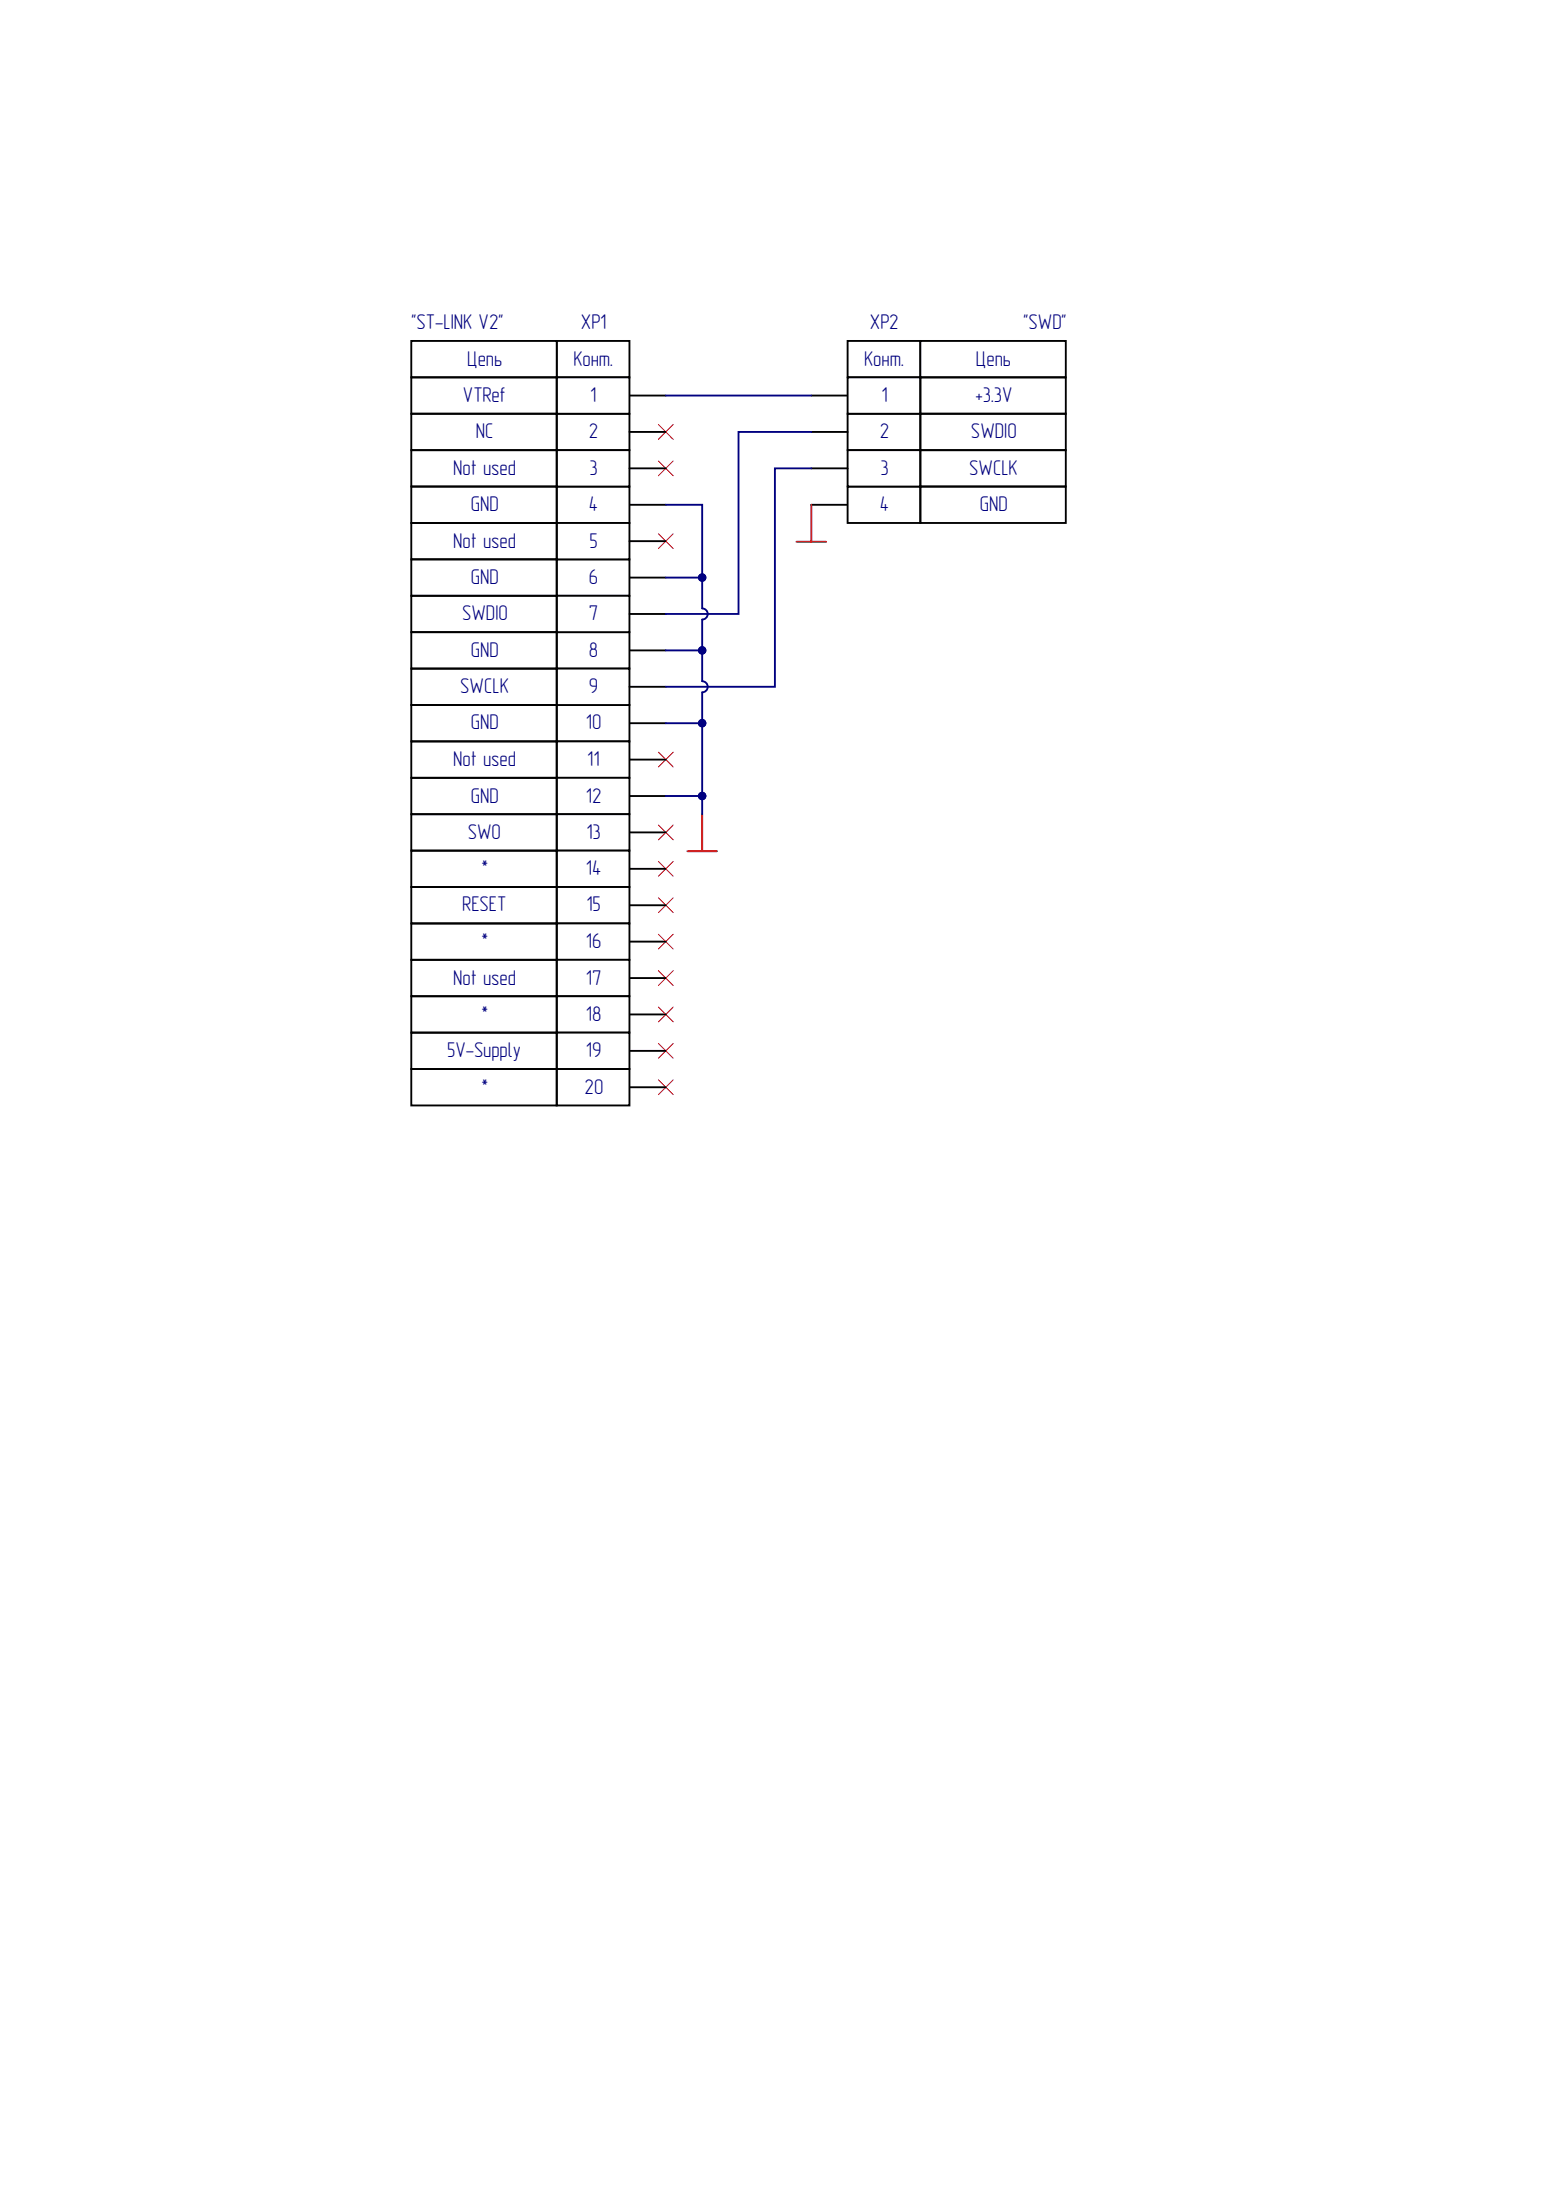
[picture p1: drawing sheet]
<svg xmlns="http://www.w3.org/2000/svg" width="210mm" height="297mm" viewBox="0 0 210 297" stroke-linecap="round" stroke-linejoin="round" font-family="sans-serif">
<path d="M92.8 114.9h4M94.8 109.9v5" fill="none" stroke="#800000" stroke-width=".25"/>
<path d="M114.4 55.9h9.8v4.9h-9.8z" fill-rule="evenodd" fill="#fff"/>
<path d="M109.5 58.3h4.9M109.5 53.4h4.9M114.4 55.9h9.8v4.9h-9.8z" fill="none" stroke="#000" stroke-width=".25"/>
<path d="M114.4 46h9.8v5h-9.8z" fill-rule="evenodd" fill="#fff"/>
<path d="M114.4 46h9.8v5h-9.8z" fill="none" stroke="#000" stroke-width=".25"/>
<path d="M114.4 51h9.8v4.9h-9.8z" fill-rule="evenodd" fill="#fff"/>
<path d="M114.4 51h9.8v4.9h-9.8z" fill="none" stroke="#000" stroke-width=".25"/>
<path d="M124.2 46h19.7v5h-19.7z" fill-rule="evenodd" fill="#fff"/>
<path d="M124.2 46h19.7v5h-19.7zM124.2 55.9h19.7v4.9h-19.7zM124.2 51h19.7v4.9h-19.7zM109.5 68.2h4.9" fill="none" stroke="#000" stroke-width=".25"/>
<path d="M114.4 65.7h9.8v4.9h-9.8z" fill-rule="evenodd" fill="#fff"/>
<path d="M114.4 65.7h9.8v4.9h-9.8z" fill="none" stroke="#000" stroke-width=".25"/>
<path d="M114.4 60.8h9.8v4.9h-9.8z" fill-rule="evenodd" fill="#fff"/>
<path d="M109.5 63.2h4.9M114.4 60.8h9.8v4.9h-9.8zM124.2 65.7h19.7v4.9h-19.7zM124.2 60.8h19.7v4.9h-19.7z" fill="none" stroke="#000" stroke-width=".25"/>
<path d="M107.5 73.1h4M109.5 68.2v4.9" fill="none" stroke="#800000" stroke-width=".25"/>
<g fill="none" stroke="#f00" stroke-width=".13">
<path d="M88.9 57.3l2 2M90.9 57.3l-2 2M88.9 62.2l2 2M88.9 72.1l2 2M90.9 62.2l-2 2M90.9 72.1l-2 2M88.9 101.6l2 2M88.9 111.4l2 2M88.9 116.3l2 2M90.9 101.6l-2 2M90.9 111.4l-2 2M90.9 116.3l-2 2"/>
<path d="M88.9 121.2l2 2M88.9 126.1l2 2M88.9 131.1l2 2M88.9 136l2 2M90.9 121.2l-2 2M90.9 126.1l-2 2M90.9 131.1l-2 2M90.9 136l-2 2M88.9 140.9l2 2M88.9 145.8l2 2M90.9 140.9l-2 2M90.9 145.8l-2 2"/>
</g>
<path d="M75.2 55.9h9.8v4.9h-9.8z" fill-rule="evenodd" fill="#fff"/>
<path d="M75.2 55.9h9.8v4.9h-9.8zM85 58.3h4.9M85 53.4h4.9" fill="none" stroke="#000" stroke-width=".25"/>
<path d="M75.2 46h9.8v5h-9.8z" fill-rule="evenodd" fill="#fff"/>
<path d="M75.2 46h9.8v5h-9.8z" fill="none" stroke="#000" stroke-width=".25"/>
<path d="M75.2 51h9.8v4.9h-9.8z" fill-rule="evenodd" fill="#fff"/>
<path d="M75.2 51h9.8v4.9h-9.8z" fill="none" stroke="#000" stroke-width=".25"/>
<path d="M55.5 46h19.7v5h-19.7z" fill-rule="evenodd" fill="#fff"/>
<path d="M55.5 46h19.7v5h-19.7zM55.5 55.9h19.7v4.9h-19.7zM55.5 51h19.7v4.9h-19.7zM85 68.2h4.9" fill="none" stroke="#000" stroke-width=".25"/>
<path d="M75.2 65.7h9.8v4.9h-9.8z" fill-rule="evenodd" fill="#fff"/>
<path d="M75.2 65.7h9.8v4.9h-9.8z" fill="none" stroke="#000" stroke-width=".25"/>
<path d="M75.2 60.8h9.8v4.9h-9.8z" fill-rule="evenodd" fill="#fff"/>
<path d="M75.2 60.8h9.8v4.9h-9.8zM85 63.2h4.9M85 78h4.9" fill="none" stroke="#000" stroke-width=".25"/>
<path d="M75.2 75.5h9.8v4.9h-9.8z" fill-rule="evenodd" fill="#fff"/>
<path d="M75.2 75.5h9.8v4.9h-9.8z" fill="none" stroke="#000" stroke-width=".25"/>
<path d="M75.2 70.6h9.8v4.9h-9.8z" fill-rule="evenodd" fill="#fff"/>
<path d="M75.2 70.6h9.8v4.9h-9.8zM85 73.1h4.9M85 87.8h4.9" fill="none" stroke="#000" stroke-width=".25"/>
<path d="M75.2 85.4h9.8v4.9h-9.8z" fill-rule="evenodd" fill="#fff"/>
<path d="M75.2 85.4h9.8v4.9h-9.8z" fill="none" stroke="#000" stroke-width=".25"/>
<path d="M75.2 80.4h9.8v5h-9.8z" fill-rule="evenodd" fill="#fff"/>
<path d="M75.2 80.4h9.8v5h-9.8zM85 82.9h4.9M85 97.6h4.9" fill="none" stroke="#000" stroke-width=".25"/>
<path d="M75.2 95.2h9.8v4.9h-9.8z" fill-rule="evenodd" fill="#fff"/>
<path d="M75.2 95.2h9.8v4.9h-9.8z" fill="none" stroke="#000" stroke-width=".25"/>
<path d="M75.2 90.3h9.8v4.9h-9.8z" fill-rule="evenodd" fill="#fff"/>
<g fill="none" stroke="#000" stroke-width=".25">
<path d="M55.5 65.7h19.7v4.9h-19.7zM55.5 60.8h19.7v4.9h-19.7zM55.5 75.5h19.7v4.9h-19.7zM55.5 70.6h19.7v4.9h-19.7zM55.5 85.4h19.7v4.9h-19.7zM55.5 80.4h19.7v5h-19.7zM55.5 95.2h19.7v4.9h-19.7zM55.5 90.3h19.7v4.9h-19.7zM75.2 90.3h9.8v4.9h-9.8zM85 92.7h4.9M85 102.6h4.9M85 107.5h4.9"/>
<path d="M85 112.4h4.9M85 117.3h4.9M85 122.2h4.9M85 127.1h4.9M85 132.1h4.9M85 137h4.9M85 141.9h4.9M85 146.8h4.9"/>
</g>
<path d="M75.2 100.1h9.8v4.9h-9.8z" fill-rule="evenodd" fill="#fff"/>
<path d="M75.2 100.1h9.8v4.9h-9.8z" fill="none" stroke="#000" stroke-width=".25"/>
<path d="M75.2 105h9.8v4.9h-9.8z" fill-rule="evenodd" fill="#fff"/>
<path d="M75.2 105h9.8v4.9h-9.8z" fill="none" stroke="#000" stroke-width=".25"/>
<path d="M75.2 109.9h9.8v5h-9.8z" fill-rule="evenodd" fill="#fff"/>
<path d="M75.2 109.9h9.8v5h-9.8z" fill="none" stroke="#000" stroke-width=".25"/>
<path d="M75.2 114.9h9.8v4.9h-9.8z" fill-rule="evenodd" fill="#fff"/>
<path d="M75.2 114.9h9.8v4.9h-9.8z" fill="none" stroke="#000" stroke-width=".25"/>
<path d="M75.2 119.8h9.8v4.9h-9.8z" fill-rule="evenodd" fill="#fff"/>
<path d="M75.2 119.8h9.8v4.9h-9.8z" fill="none" stroke="#000" stroke-width=".25"/>
<path d="M75.2 124.7h9.8v4.9h-9.8z" fill-rule="evenodd" fill="#fff"/>
<path d="M75.2 124.7h9.8v4.9h-9.8z" fill="none" stroke="#000" stroke-width=".25"/>
<path d="M75.2 129.6h9.8v4.9h-9.8z" fill-rule="evenodd" fill="#fff"/>
<path d="M75.2 129.6h9.8v4.9h-9.8z" fill="none" stroke="#000" stroke-width=".25"/>
<path d="M75.2 134.5h9.8v4.9h-9.8z" fill-rule="evenodd" fill="#fff"/>
<path d="M75.2 134.5h9.8v4.9h-9.8z" fill="none" stroke="#000" stroke-width=".25"/>
<path d="M75.2 139.4h9.8v4.9h-9.8z" fill-rule="evenodd" fill="#fff"/>
<path d="M75.2 139.4h9.8v4.9h-9.8z" fill="none" stroke="#000" stroke-width=".25"/>
<path d="M75.2 144.3h9.8v5h-9.8z" fill-rule="evenodd" fill="#fff"/>
<path d="M55.5 105h19.7v4.9h-19.7zM55.5 100.1h19.7v4.9h-19.7zM55.5 114.9h19.7v4.9h-19.7zM55.5 109.9h19.7v5h-19.7zM55.5 119.8h19.7v4.9h-19.7zM55.5 124.7h19.7v4.9h-19.7zM55.5 134.5h19.7v4.9h-19.7zM55.5 129.6h19.7v4.9h-19.7zM55.5 139.4h19.7v4.9h-19.7zM55.5 144.3h19.7v5h-19.7zM75.2 144.3h9.8v5h-9.8z" fill="none" stroke="#000" stroke-width=".25"/>
<path d="M89.9 78h4.9" fill="none" stroke="#000080" stroke-width=".25"/>
<circle cx="94.8" cy="78" r=".5" fill="#000080"/>
<circle cx="94.8" cy="78" r=".5" fill="none" stroke="#000080" stroke-width=".13"/>
<path d="M89.9 87.8h4.9" fill="none" stroke="#000080" stroke-width=".25"/>
<circle cx="94.8" cy="87.8" r=".5" fill="#000080"/>
<circle cx="94.8" cy="87.8" r=".5" fill="none" stroke="#000080" stroke-width=".13"/>
<path d="M89.9 97.6h4.9" fill="none" stroke="#000080" stroke-width=".25"/>
<circle cx="94.8" cy="97.6" r=".5" fill="#000080"/>
<circle cx="94.8" cy="97.6" r=".5" fill="none" stroke="#000080" stroke-width=".13"/>
<path d="M89.9 53.4h19.6M109.5 58.3h-9.8v24.6h-9.8M89.9 68.2h4.9v13.9a.75 .75 0 0 1 .7 .8 .75 .75 0 0 1-.7 .7v8.4a.75 .75 0 0 1 .7 .7 .75 .75 0 0 1-.7 .8v14h-4.9M109.5 63.2h-4.9v29.5h-14.7" fill="none" stroke="#000080" stroke-width=".25"/>
<circle cx="94.8" cy="107.5" r=".5" fill="#000080"/>
<circle cx="94.8" cy="107.5" r=".5" fill="none" stroke="#000080" stroke-width=".13"/>
<circle cx="94.8" cy="97.6" r=".5" fill="#000080"/>
<circle cx="94.8" cy="97.6" r=".5" fill="none" stroke="#000080" stroke-width=".13"/>
<circle cx="94.8" cy="87.8" r=".5" fill="#000080"/>
<circle cx="94.8" cy="87.8" r=".5" fill="none" stroke="#000080" stroke-width=".13"/>
<circle cx="94.8" cy="78" r=".5" fill="#000080"/>
<circle cx="94.8" cy="78" r=".5" fill="none" stroke="#000080" stroke-width=".13"/>
<path d="M94.8 107.5v2.4" fill="none" stroke="#000080" stroke-width=".25"/>
<circle cx="94.8" cy="107.5" r=".5" fill="#000080"/>
<circle cx="94.8" cy="107.5" r=".5" fill="none" stroke="#000080" stroke-width=".13"/>
<g font-size="2.9" fill="#000080">
<text x="55.5" y="44.5">&quot;ST-LINK V2&quot;</text>
<text x="78.4" y="44.5">XP1</text>
<text x="117.4" y="44.5">XP2</text>
<text x="138.2" y="44.5">&quot;SWD&quot;</text>
<text x="63" y="49.4">Цепь</text>
<text x="77.4" y="49.4">Конт.</text>
<text x="116.6" y="49.4">Конт.</text>
<text x="131.7" y="49.4">Цепь</text>
<text x="62.5" y="54.3">VTRef</text>
<text x="64.2" y="59.2">NC</text>
<text x="79.5" y="59.2">2</text>
<text x="79.7" y="54.3">1</text>
<text x="118.7" y="59.2">2</text>
<text x="119" y="54.3">1</text>
<text x="131.1" y="59.2">SWDIO</text>
<text x="131.7" y="54.3">+3.3V</text>
<text x="61.2" y="64.1">Not used</text>
<text x="79.6" y="64.1">3</text>
<text x="118.8" y="64.1">3</text>
<text x="130.8" y="64.1">SWCLK</text>
<text x="63.6" y="69">GND</text>
<text x="79.5" y="69">4</text>
<text x="118.7" y="69">4</text>
<text x="132.3" y="69">GND</text>
<text x="61.2" y="74">Not used</text>
<text x="79.6" y="74">5</text>
<text x="62.4" y="83.8">SWDIO</text>
<text x="63.6" y="78.9">GND</text>
<text x="79.5" y="78.9">6</text>
<text x="79.5" y="83.8">7</text>
<text x="63.6" y="88.7">GND</text>
<text x="79.5" y="88.7">8</text>
<text x="62.1" y="93.6">SWCLK</text>
<text x="79.5" y="93.6">9</text>
<text x="63.6" y="98.5">GND</text>
<text x="79.1" y="98.5">10</text>
<text x="61.2" y="103.5">Not used</text>
<text x="79.2" y="103.5">11</text>
<text x="63.1" y="113.3">SWO</text>
<text x="63.6" y="108.4">GND</text>
<text x="79.1" y="108.4">12</text>
<text x="79.2" y="113.3">13</text>
<text x="64.8" y="118.2">*</text>
<text x="79.1" y="118.2">14</text>
<text x="62.4" y="123.1">RESET</text>
<text x="79.2" y="123.1">15</text>
<text x="64.8" y="128">*</text>
<text x="79.1" y="128">16</text>
<text x="61.2" y="132.9">Not used</text>
<text x="64.8" y="137.8">*</text>
<text x="79.1" y="132.9">17</text>
<text x="79.1" y="137.8">18</text>
<text x="60.3" y="142.8">5V-Supply</text>
<text x="79.1" y="142.8">19</text>
<text x="64.8" y="147.7">*</text>
<text x="78.9" y="147.7">20</text>
</g>
</svg>
